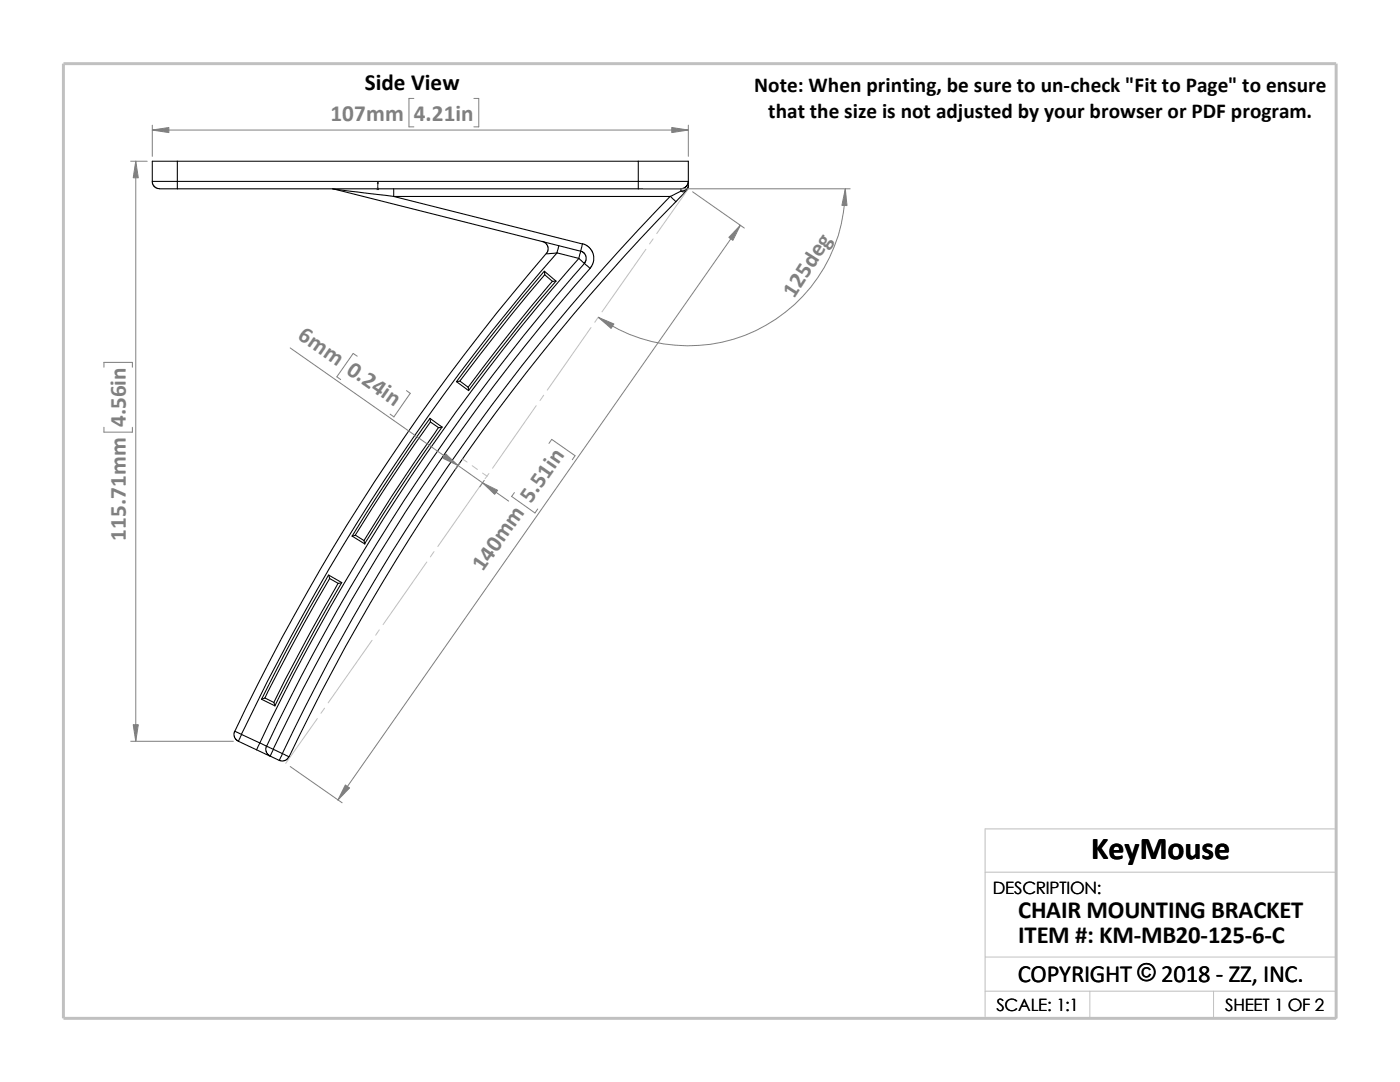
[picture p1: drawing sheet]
<svg xmlns="http://www.w3.org/2000/svg" width="279mm" height="216mm" viewBox="0 0 279 216" stroke-linecap="round" stroke-linejoin="round" font-family="sans-serif">
<g fill="none" stroke="#c0c0c0" stroke-width=".2">
<path d="M137.4 37.7l-6.3 8.9M128.9 49.7l-8.8 12.5M130.3 47.7l-.7 1M108.5 78.9l-.7 1M117.9 65.4l-8.7 12.5M119.4 63.2l-.7 1.1M92.3 91.6l.9 .6M94.2 92.9l1.1 .8M96.1 96.6l-8.7 12.5M96.3 94.4l.9 .6M97.6 94.5l-.8 1M107 80.9l-8.7 12.5"/>
<path d="M85.2 112.1l-8.7 12.5M86.6 110.1l-.7 1M74.3 127.8l-8.8 12.5M75.7 125.7l-.7 1M63.3 143.4l-6.3 8.9M64.8 141.3l-.7 1M196.6 174h70.1M196.6 197.8h70.1M196.6 191h70.1M217.5 197.8v5.4M242.2 197.8v5.4M26.8 203.2h239.9v-37.8h-70.1v37.8"/>
</g>
<path d="M12.7 12.7h254v190.5h-254z" fill="none" stroke="#c0c0c0" stroke-width=".59"/>
<g fill="none" stroke="#000" stroke-width=".21">
<path d="M30.4 36.2h5M30.4 36.2v.3l.3 .6 .8 .5 3.9 .1M35.4 36.2v1.5M35.4 32.2h-5v4M35.4 36.2h92M35.4 32.2v4M35.4 32.2h92M35.4 37.7h92M66.3 37.7h.3M66.6 37.7l49.3 12.4M66.6 37.7l12 1.5M78.6 39.2l37.6 9.5-.3 1.4"/>
<path d="M78.6 39.2h55.2M78.6 37.7v1.5M127.4 37.7h8.5M127.4 32.2v4M127.4 36.2v1.5M127.4 36.2h10M127.4 32.2h10v4M133.8 39.2a412.3 412.3 0 0 0-77.5 111.2M133.8 39.2l1.1 1.1M135.9 37.7v.4M135.9 38.1l-2.1 1.1M135.9 38.1a.9 .9 0 0 0 1 0l-2 2.2"/>
<path d="M137.4 36.2l-.4 .9-.4 .4-.7 .2M137.4 37.1a1.37 1.37 0 0 1-1.5 1M137.4 36.2v.9M137.4 37.1l-.2 .7-.3 .3M108.2 48.2l.6 .2 .5 .8v.9l-.2 .5 2.1-.1M108.6 54.1l-8.1 9.8-9.4 12.3M108.7 54.8v-.7l2.3 2M108.7 54.8l-6.6 7.9-10.3 13.3M108.7 54.8l1.5 1.3M109 50.6a423.6 423.6 0 0 0-62.1 95.3M110.2 56.1l-7.4 9-9.4 12.2M111 56.1h-.8"/>
<path d="M111 56.1a440.4 440.4 0 0 0-17.5 21.8M111.2 50.5a420.5 420.5 0 0 0-63 96M111.2 50.5l4.3 1.1M111.5 49l-.3 1.5M115.5 51.6a413.8 413.8 0 0 0-63.6 96.7M115.5 51.6l1.1 1M115.9 50.1l.6 .3 .4 .7 .1 .8-.4 .6M115.9 50.1l-.4 1.5M116.2 48.6l.8 .3 .6 .5 .8 1.3v1.5l-.6 1.4M116.6 52.6l1.2 1M116.6 52.6a415.3 415.3 0 0 0-63.4 96.3M117.8 53.6a413.5 413.5 0 0 0-63.3 95.9"/>
<path d="M134.9 40.3a410.3 410.3 0 0 0-77.2 110.7M91.1 76.2l.7-.1 1.6 1.2M91.1 76.2l2.4 1.7M93.4 77.3l.1 .6M85.8 83.5l.1 .7M85.8 83.5l-7.2 10.4-8.3 13.1M85.8 83.5l2.4 1.7M85.9 84.2l1.6 1.1 .7-.1M85.9 84.2l-8.8 12.8-6.2 9.8M87.5 85.3l-.7 1.1a359.2 359.2 0 0 0-14.2 21.5M88.2 85.2a396.4 396.4 0 0 0-15.4 23.3M65.6 114.7l-3.8 6.5a352.1 352.1 0 0 0-9.6 18.3"/>
<path d="M65.8 115.4l1.7 1 .7-.2M65.8 115.4l-.2-.6 2.6 1.4M65.8 115.4l-7.6 13.5-5.3 10.4M67.5 116.4l-5.7 10.1-4.9 9.1-2.2 4.6M68.2 116.2l-5.1 8.9-8.2 15.7M70.3 107l2.5 1.5-.2-.6M70.3 107l.7-.2 1.6 1.1M52.2 139.5l2.7 1.3M52.9 139.3l-.7 .2M52.9 139.3l1.8 .9M46.9 145.9l1.3 .7M46.9 145.9l-.2 .4 .1 .8 .1 .3 .7 .5"/>
<path d="M47.6 147.9l3.6 1.7M48.2 146.6l3.7 1.7M48.2 146.6l-.6 1.3M51.2 149.6l2.7 1.3M51.9 148.3l1.3 .6M51.9 148.3l-.7 1.3M53.2 148.9l-.2 .4 .1 .7 .2 .4 .6 .5M53.2 148.9l1.4 .6M53.9 150.9l1.8 .8M54.6 149.5l1.7 .9M54.6 149.5l-.7 1.4M54.7 140.2l.2 .6"/>
<path d="M56.3 150.4l-.6 1.3M56.3 150.4l1.4 .6M57.7 151l-.5 .6-.3 .2h-.8l-.4-.1"/>
</g>
<path d="M75.4 36.3l.1 .4h-.2z" fill="#00f" stroke="#00f" stroke-width=".2"/>
<path d="M75.3 37.7h.3M75.3 37.5l.3 .3M75.4 37.7h.1M75.4 36.3v1.5M75.5 37.5l-.3 .3" fill="none" stroke="#00f" stroke-width=".2"/>
<g fill="none" stroke="#808080" stroke-width=".2">
<path d="M82.6 19.6h-1v5.7h1M94.6 19.6h.9v5.7h-.9M26.1 32.2h3.3M27.1 32.2v115.7M30.4 25v6.2M30.4 26h107M128.4 37.7h41.3M137.4 25v6.2M138.2 38.3l10.3 7.2M168.7 37.7a31.3 31.3 0 0 1-49.3 25.6M147.7 45l-80.3 114.6M20.7 73.3v-1h5.7v1"/>
<path d="M57.9 69.4l43.6 30.6M71.3 71.1l-.8-.6-3.3 4.7 .8 .5M81.1 77.9l.8 .6-3.3 4.7-.7-.6M20.7 85.3v.9h5.7v-.9M91.7 92.4l-.9 1.3M96.6 95.8l-.8 1.4M102.7 98.3l-.6 .8 4.7 3.3 .5-.8M109.6 88.5l.5-.8 4.7 3.2-.6 .8M26.1 147.9h20.5M57.9 153l10.4 7.2"/>
</g>
<g fill="#808080" stroke="#808080" stroke-width=".2">
<path d="M147.7 45l-1.4 3-.8-.6z"/>
<path d="M68.9 156.6l.9 .6-2.4 2.4z"/>
<path d="M96.3 96.4l3 1.4-.6 .8z"/>
<path d="M89 90.6l2.4 2.3-3-1.5z"/>
<path d="M119.4 63.3l3.1 1.3-.5 .9z"/>
<path d="M168.7 37.7l.3 3.3h-1z"/>
<path d="M30.4 26l3.3-.6v1.1z"/>
<path d="M134.1 25.4l3.3 .6-3.3 .5z"/>
<path d="M27.1 32.2l.5 3.3h-1z"/>
<path d="M26.6 144.6h1l-.5 3.3z"/>
</g>
<text font-size="6.4" x="217.8" y="171.4">KeyMouse</text>
<g font-size="4.9">
<text x="203.2" y="183.2">CHAIR MOUNTING BRACKET</text>
<text x="203.2" y="188.1">ITEM #: KM-MB20-125-6-C</text>
<text x="203.1" y="195.9">COPYRIGHT © 2018 - ZZ, INC.</text>
<text x="227" y="195.8">©</text>
</g>
<text font-size="4.6" x="72.8" y="18">Side View</text>
<g font-size="4.6" fill="#808080">
<text x="66" y="24.1">107mm</text>
<text x="82.6" y="24.1">4.21in</text>
<text x="158.5" y="59.6" transform="rotate(-57 158.5 59.6)">125deg</text>
<text x="59.2" y="67.5" transform="rotate(35 59.2 67.5)">6mm 0.24in</text>
<text x="25.1" y="85.3" transform="rotate(-90 25.1 85.3)">4.56in</text>
<text x="25.1" y="107.9" transform="rotate(-90 25.1 107.9)">115.71mm</text>
<text x="96.4" y="114.2" transform="rotate(-55 96.4 114.2)">140mm 5.51in</text>
</g>
<g font-size="4.2">
<text x="150.5" y="18.4">Note: When printing, be sure to un-check &quot;Fit to Page&quot; to ensure</text>
<text x="153.3" y="23.6">that the size is not adjusted by your browser or PDF program.</text>
</g>
<g font-size="3.4">
<text x="198.2" y="178.5">DESCRIPTION:</text>
<text x="198.8" y="201.7">SCALE: 1:1</text>
<text x="244.5" y="201.7">SHEET 1 OF 2</text>
</g>
</svg>
